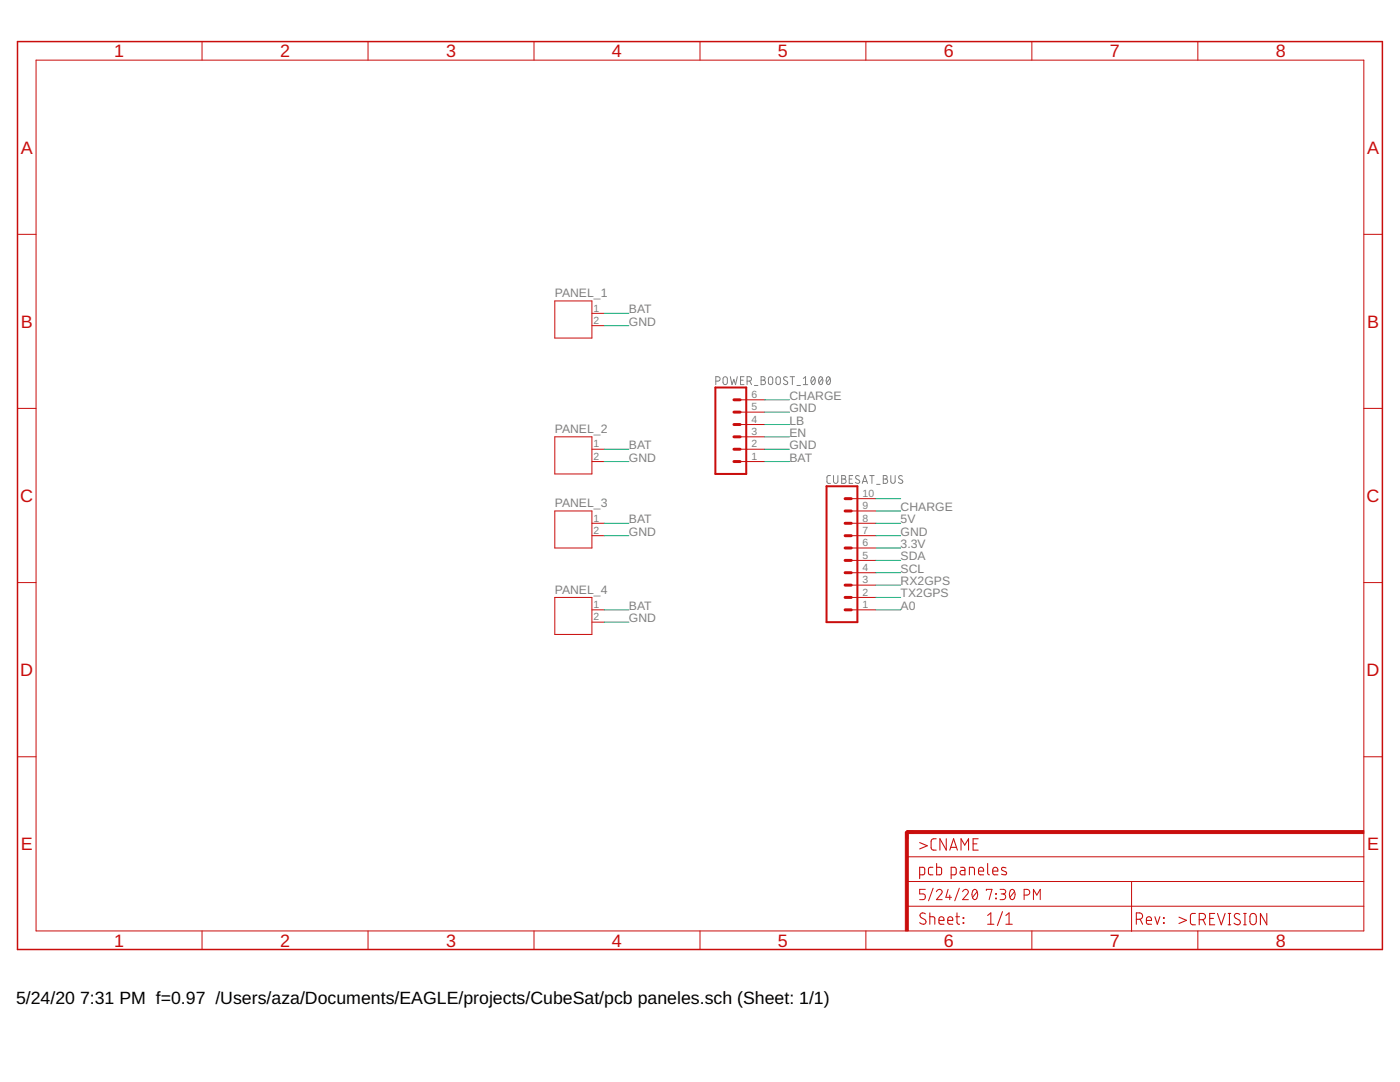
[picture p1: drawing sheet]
<svg xmlns="http://www.w3.org/2000/svg" width="279mm" height="216mm" viewBox="0 0 279 216" stroke-linecap="round" stroke-linejoin="round" font-family="sans-serif">
<g fill="none" stroke="#808080" stroke-width=".2">
<path d="M142.9 76.1h.4a.44 .44 0 0 0 .4-.5 .44 .44 0 0 0-.4-.4h-.4v1.6M144.4 75.3l.3-.1 .3 .1 .2 1a.43 .43 0 0 1-.5 .5 .43 .43 0 0 1-.4-.5zM145.8 75.2l.3 1.6 .4-1.1 .3 1.1 .4-1.6M147.8 75.9h.5M148.5 75.2h-.7v1.6h.7M149.1 76.1h.4a.44 .44 0 0 0 .5-.5 .44 .44 0 0 0-.5-.4h-.4v1.6M149.6 76.1l.4 .7M150.6 76.9h.7M151.9 75.2h.4a.35 .35 0 0 1 .4 .3 .35 .35 0 0 1-.4 .4 .44 .44 0 0 1 .5 .4 .44 .44 0 0 1-.5 .5h-.4zM151.9 75.9h.4M153.5 75.3l.3-.1 .3 .1 .1 1a.43 .43 0 0 1-.4 .5 .43 .43 0 0 1-.4-.5zM155 75.3l.3-.1 .3 .1 .1 1a.44 .44 0 0 1-.4 .5 .44 .44 0 0 1-.4-.5z"/>
<path d="M157.1 75.3l-.4-.1-.2 .1-.1 .2v.3l.6 .3a.42 .42 0 0 1 0 .7 .42 .42 0 0 1-.7-.3M157.7 75.2h.9M158.1 75.2v1.6M159 76.9h.7M160.3 76.8h.9M160.3 75.5l.5-.3v1.6M162 75.3l.3-.1a.96 .96 0 0 1 0 1.6 .99 .99 0 0 1-.3-1.5zM162.6 75.5l-.7 .9M163.6 75.3l.2-.1a.93 .93 0 0 1 0 1.6 1.01 1.01 0 0 1-.2-1.5zM164.1 75.5l-.7 .9M165.1 75.3l.2-.1a.93 .93 0 0 1 0 1.6 1.01 1.01 0 0 1-.2-1.5zM165.7 75.5l-.7 .9"/>
<path d="M165.7 94.9h-.5l-.2 .3 .1 1 .1 .2 .5 .1M166.3 94.9v1.1a.43 .43 0 0 0 .5 .5 .43 .43 0 0 0 .4-.5v-1.1M168 94.9h.4a.35 .35 0 0 1 .4 .3 .35 .35 0 0 1-.4 .4 .43 .43 0 0 1 .5 .4 .43 .43 0 0 1-.5 .5h-.4zM168 95.6h.4M169.5 95.6h.5M170.2 94.9h-.7v1.6h.7M171.5 95a.41 .41 0 0 0-.6-.1 .41 .41 0 0 0-.1 .6l.6 .3a.4 .4 0 0 1 .1 .6 .4 .4 0 0 1-.6 0l-.2-.2M172.1 96.5l.5-1.6 .5 1.6M172.2 96.1h.8M173.6 94.9h.9M174 94.9v1.6M174.9 96.6h.7"/>
<path d="M176.3 94.9h.4a.35 .35 0 0 1 .4 .3 .35 .35 0 0 1-.4 .4 .43 .43 0 0 1 .5 .4 .43 .43 0 0 1-.5 .5h-.4zM176.3 95.6h.4M177.8 94.9v1.1a.43 .43 0 0 0 .4 .5 .43 .43 0 0 0 .4-.5v-1.1M180.1 95a.4 .4 0 0 0-.6-.1 .4 .4 0 0 0-.1 .6l.6 .3a.43 .43 0 0 1-.1 .7 .43 .43 0 0 1-.6-.3"/>
</g>
<g fill="none" stroke="#c90d0c" stroke-width=".2">
<path d="M7.2 12h265v173.8h-265zM40.3 8.3v3.7M73.4 8.3v3.7M106.6 8.3v3.7M139.7 8.3v3.7M172.8 8.3v3.7M205.9 8.3v3.7M239.1 8.3v3.7M3.5 46.8h3.7M272.2 46.8h3.7M110.7 60h7.4v7.5h-7.4zM118.1 65h2.5"/>
<path d="M118.1 62.5h2.5M147.7 79.8h4.9M3.5 81.5h3.7M110.7 87.2h7.4v7.4h-7.4zM118.1 92.1h2.5M118.1 89.6h2.5M147.7 87.2h4.9M147.7 92.1h4.9M147.7 89.6h4.9M147.7 84.7h4.9M147.7 82.2h4.9M169.9 99.5h4.9"/>
<path d="M272.2 81.5h3.7M3.5 116.2h3.7M110.7 102h7.4v7.3h-7.4zM110.7 119.2h7.4v7.4h-7.4zM118.1 106.9h2.5M118.1 104.4h2.5M169.9 109.3h4.9M169.9 102h4.9M169.9 106.9h4.9M169.9 104.4h4.9M169.9 119.2h4.9M169.9 116.8h4.9"/>
<path d="M169.9 114.3h4.9M169.9 111.8h4.9M272.2 116.2h3.7M118.1 124.1h2.5M118.1 121.7h2.5M169.9 121.7h4.9M3.5 151h3.7M272.2 151h3.7M181 175.9h91.2M181 171h91.2M184.7 177.5h-1.2v.9h.7a.59 .59 0 0 1 .5 .5 .59 .59 0 0 1-.5 .6h-.7M186.2 177.2l-.9 2.5"/>
<path d="M186.9 177.9a.56 .56 0 0 1 .8-.4 .56 .56 0 0 1 .2 .9l-1 1.1h1.1M189.2 177.5l-.4 1.5h1.1M189.5 178.6v.9M191.5 177.2l-1 2.5M192.1 177.9a.56 .56 0 0 1 .8-.4 .56 .56 0 0 1 .2 .9l-1 1.1h1.2M194.2 177.6l.2-.1a.84 .84 0 0 1 .7 1.2l-.1 .3a.49 .49 0 0 1-.5 .5 .49 .49 0 0 1-.4-.5l-.1-.8zM195 177.9l-.9 1.1M196.8 177.7v-.2h1.2l-.6 2M198.7 178.3l.1 .1zM198.7 179.2l.1 .1zM199.6 177.5h.7a.46 .46 0 0 1 .4 .4 .46 .46 0 0 1-.4 .5h-.5M200.2 178.4a.57 .57 0 0 1 .5 .5 .57 .57 0 0 1-.5 .6h-.6"/>
<path d="M201.7 177.6l.1-.1a.84 .84 0 0 1 .8 1.2l-.1 .3a.49 .49 0 0 1-.5 .5 .49 .49 0 0 1-.5-.5v-.8zM202.5 177.9l-1 1.1M204.4 178.6h.6a.57 .57 0 0 0 .5-.6 .57 .57 0 0 0-.5-.5h-.6v2M206.2 179.5v-2l.7 1.1 .7-1.1v2M225.8 175.9v10M40.3 185.8v3.7M73.4 185.8v3.7M106.6 185.8v3.7M139.7 185.8v3.7M172.8 185.8v3.7M181 180.8h91.2M205.9 185.8v3.7"/>
<path d="M239.1 185.8v3.7"/>
</g>
<path d="M142.8 77.3h6.1v17.3h-6.1zM165 97h6.1v27.1h-6.1z" fill="none" stroke="#c90d0c" stroke-width=".4"/>
<g fill="none" stroke="#c90d0c" stroke-width=".59">
<path d="M146.5 79.8h1.2M146.5 87.2h1.2M146.5 89.6h1.2M146.5 92.1h1.2M146.5 82.2h1.2M146.5 84.7h1.2M168.7 99.5h1.2M168.7 116.8h1.2M168.7 119.2h1.2M168.7 111.8h1.2M168.7 114.3h1.2M168.7 109.3h1.2"/>
<path d="M168.7 106.9h1.2M168.7 104.4h1.2M168.7 102h1.2M168.7 121.7h1.2M182.2 166h-1.2v1.3"/>
</g>
<g fill="#c90d0c" stroke="#c90d0c" stroke-width=".2">
<path d="M180.7 166h.6v19.8h-.6z"/>
<path d="M181 165.7h91.2v.6h-91.2z"/>
</g>
<g fill="none" stroke="#c90d0c" stroke-width=".21">
<path d="M183.5 174.6l.8-.1 .2-.2v-1l-.2-.2h-.8v2.2M183.5 168.1l1.6 .7-1.6 .6M186.2 173.1h-.7l-.2 .3 .1 1.1 .8 .1M186.8 167.4h-.7l-.3 .5 .1 1.5 .3 .2h.6M186.9 172.3v2.3l.8-.1 .2-.2v-1l-.2-.2h-.8M188.8 167.4v2.2l-1.2-2.2v2.2M189.5 169.6l.8-2.2 .8 2.2M189.7 169.1h1.2M189.8 174.6l.8-.1 .2-.2v-.9l-.2-.3h-.8v2.2M191.7 173.1h.6l.3 .2v1.3h-.6a.43 .43 0 0 1-.4-.5 .43 .43 0 0 1 .4-.4h.6M191.8 169.6v-2.2l.7 1.2 .8-1.2v2.2M193.5 174.6v-1.5l.9 .1 .1 1.4"/>
<path d="M194.2 168.4h.8M195.2 167.4h-1v2.2h1M195.3 173.8h1a.53 .53 0 0 0-.4-.7 .53 .53 0 0 0-.6 .5l.1 .9 .9 .1M197.1 172.3v2l.4 .3M198.1 173.8h1a.53 .53 0 0 0-.3-.7 .53 .53 0 0 0-.7 .5l.1 .9 .9 .1M200.8 173.2l-.8-.1-.1 .4 .2 .2 .7 .3v.4a.79 .79 0 0 1-.9 0M184.7 182.4a.57 .57 0 0 0-.9-.1 .57 .57 0 0 0 .1 .8l.7 .4a.57 .57 0 0 1 0 .8 .57 .57 0 0 1-.8 0l-.3-.2M185.6 182.9h.7l.2 .3 .1 1.2M185.6 182.2v2.2M187.4 183.7h1a.52 .52 0 0 0-.4-.8 .52 .52 0 0 0-.6 .5l.1 .9 .9 .1M189.1 183.7h1a.52 .52 0 0 0-.3-.8 .52 .52 0 0 0-.7 .5l.2 .9 .8 .1M190.8 182.9h.7"/>
<path d="M191 182.2v1.8l.2 .4h.3M192.2 183.1l.1 .1zM192.2 184.1l.1 .1zM197.1 184.4h1.3M197.1 182.7l.6-.5v2.2M200.1 181.9l-1 2.8M200.7 184.4h1.3M200.7 182.7l.7-.5v2.2M226.8 183.4h.6a.64 .64 0 0 0 .6-.6 .64 .64 0 0 0-.6-.6h-.6v2.2M227.5 183.4l.5 1M228.8 183.7h1a.53 .53 0 0 0-.4-.8 .53 .53 0 0 0-.6 .5l.1 .9 .9 .1M230.5 182.9l.5 1.5 .5-1.5"/>
<path d="M232.2 184.1l.1 .1zM232.2 183.1l.1 .1zM235.3 183l1.5 .6-1.5 .7M238.6 182.3h-.5a.47 .47 0 0 0-.5 .5l.1 1.5 .2 .2h.7M239.3 183.5h.7a.62 .62 0 0 0 .6-.6 .62 .62 0 0 0-.6-.6h-.7v2.2M240.1 183.5l.5 1M241.4 183.3h.8M242.4 182.3h-1v2.2h1M243 182.3l.7 2.2 .8-2.2M245.1 184.5h.5M245.1 182.3h.5M245.4 182.3v2.2"/>
<path d="M247.4 182.5a.56 .56 0 0 0-.8-.2 .56 .56 0 0 0 0 .9l.7 .4a.57 .57 0 0 1 .1 .8 .57 .57 0 0 1-.9 0l-.2-.2M248.2 184.5h.5M248.2 182.3h.5M248.5 182.3v2.2M249.7 182.4l.6-.1 .3 .2 .1 1.4a.63 .63 0 0 1-.6 .6 .63 .63 0 0 1-.7-.6v-1zM252.8 182.3v2.2l-1.3-2.2v2.2"/>
</g>
<path d="M3.5 8.3h272.4v181.2h-272.4z" fill="none" stroke="#c90d0c" stroke-width=".3"/>
<g fill="none" stroke="#0dab76" stroke-width=".2">
<path d="M120.6 65h4.9M120.6 62.5h4.9M152.6 79.8h5M120.6 92.1h4.9M120.6 89.6h4.9M152.6 92.1h5M152.6 89.6h5M152.6 82.2h5M152.6 84.7h5M152.6 87.2h5M174.8 99.5h4.9M120.6 106.9h4.9"/>
<path d="M120.6 104.4h4.9M174.8 106.9h4.9M174.8 102h4.9M174.8 104.4h4.9M174.8 119.2h4.9M174.8 116.8h4.9M174.8 114.3h4.9M174.8 111.8h4.9M174.8 109.3h4.9M120.6 124.1h4.9M120.6 121.7h4.9M174.8 121.7h4.9"/>
</g>
<g font-size="3.6" fill="#c90d0c">
<text x="22.8" y="11.4">1</text>
<text x="55.9" y="11.4">2</text>
<text x="89" y="11.4">3</text>
<text x="122.1" y="11.4">4</text>
<text x="155.3" y="11.4">5</text>
<text x="188.4" y="11.4">6</text>
<text x="221.5" y="11.4">7</text>
<text x="254.6" y="11.4">8</text>
<text x="4.2" y="30.6">A</text>
<text x="272.8" y="30.6">A</text>
<text x="4.2" y="65.4">B</text>
<text x="272.8" y="65.4">B</text>
<text x="4.1" y="100.1">C</text>
<text x="272.7" y="100.1">C</text>
<text x="4.1" y="134.9">D</text>
<text x="272.7" y="134.9">D</text>
<text x="4.2" y="169.7">E</text>
<text x="272.8" y="169.7">E</text>
<text x="22.8" y="188.9">1</text>
<text x="55.9" y="188.9">2</text>
<text x="89" y="188.9">3</text>
<text x="122.1" y="188.9">4</text>
<text x="155.3" y="188.9">5</text>
<text x="188.4" y="188.9">6</text>
<text x="221.5" y="188.9">7</text>
<text x="254.6" y="188.9">8</text>
</g>
<g font-size="3.5">
<text x="3.2" y="200.4">5/24/20</text>
<text x="16" y="200.4">7:31 PM f=0.97 /Users/aza/Documents/EAGLE/projects/CubeSat/pcb paneles.sch (Sheet: 1/1)</text>
</g>
<g font-size="2.4" fill="#808080">
<text x="110.7" y="59.3">PANEL_1</text>
<text x="125.5" y="65">GND</text>
<text x="125.5" y="62.5">BAT</text>
<text x="157.6" y="82.2">GND</text>
<text x="157.6" y="79.8">CHARGE</text>
<text x="110.7" y="86.4">PANEL_2</text>
<text x="125.5" y="89.6">BAT</text>
<text x="157.6" y="89.6">GND</text>
<text x="157.6" y="84.7">LB</text>
<text x="157.6" y="87.2">EN</text>
<text x="125.5" y="92.1">GND</text>
<text x="157.6" y="92.1">BAT</text>
<text x="110.7" y="101.2">PANEL_3</text>
<text x="179.7" y="102">CHARGE</text>
<text x="125.5" y="106.9">GND</text>
<text x="125.5" y="104.4">BAT</text>
<text x="179.7" y="106.9">GND</text>
<text x="179.7" y="104.4">5V</text>
<text x="179.7" y="111.8">SDA</text>
<text x="179.7" y="109.4">3.3V</text>
<text x="110.7" y="118.5">PANEL_4</text>
<text x="179.7" y="119.2">TX2GPS</text>
<text x="179.7" y="116.7">RX2GPS</text>
<text x="179.7" y="114.3">SCL</text>
<text x="125.5" y="124.1">GND</text>
<text x="125.5" y="121.7">BAT</text>
<text x="179.7" y="121.7">A0</text>
</g>
<g font-size="2.1" fill="#808080">
<text x="118.5" y="64.6">2</text>
<text x="118.5" y="62.2">1</text>
<text x="150" y="81.9">5</text>
<text x="150" y="79.4">6</text>
<text x="118.5" y="89.3">1</text>
<text x="150" y="89.3">2</text>
<text x="150" y="86.8">3</text>
<text x="150" y="84.4">4</text>
<text x="118.5" y="91.8">2</text>
<text x="150" y="91.8">1</text>
<text x="172.2" y="101.6">9</text>
<text x="172.2" y="99.1">10</text>
<text x="118.5" y="106.5">2</text>
<text x="118.5" y="104.1">1</text>
<text x="172.2" y="106.5">7</text>
<text x="172.2" y="104.1">8</text>
<text x="172.2" y="113.9">4</text>
<text x="172.2" y="111.5">5</text>
<text x="172.2" y="109">6</text>
<text x="172.2" y="118.9">2</text>
<text x="172.2" y="116.4">3</text>
<text x="118.5" y="123.8">2</text>
<text x="118.5" y="121.3">1</text>
<text x="172.2" y="121.3">1</text>
</g>
</svg>
